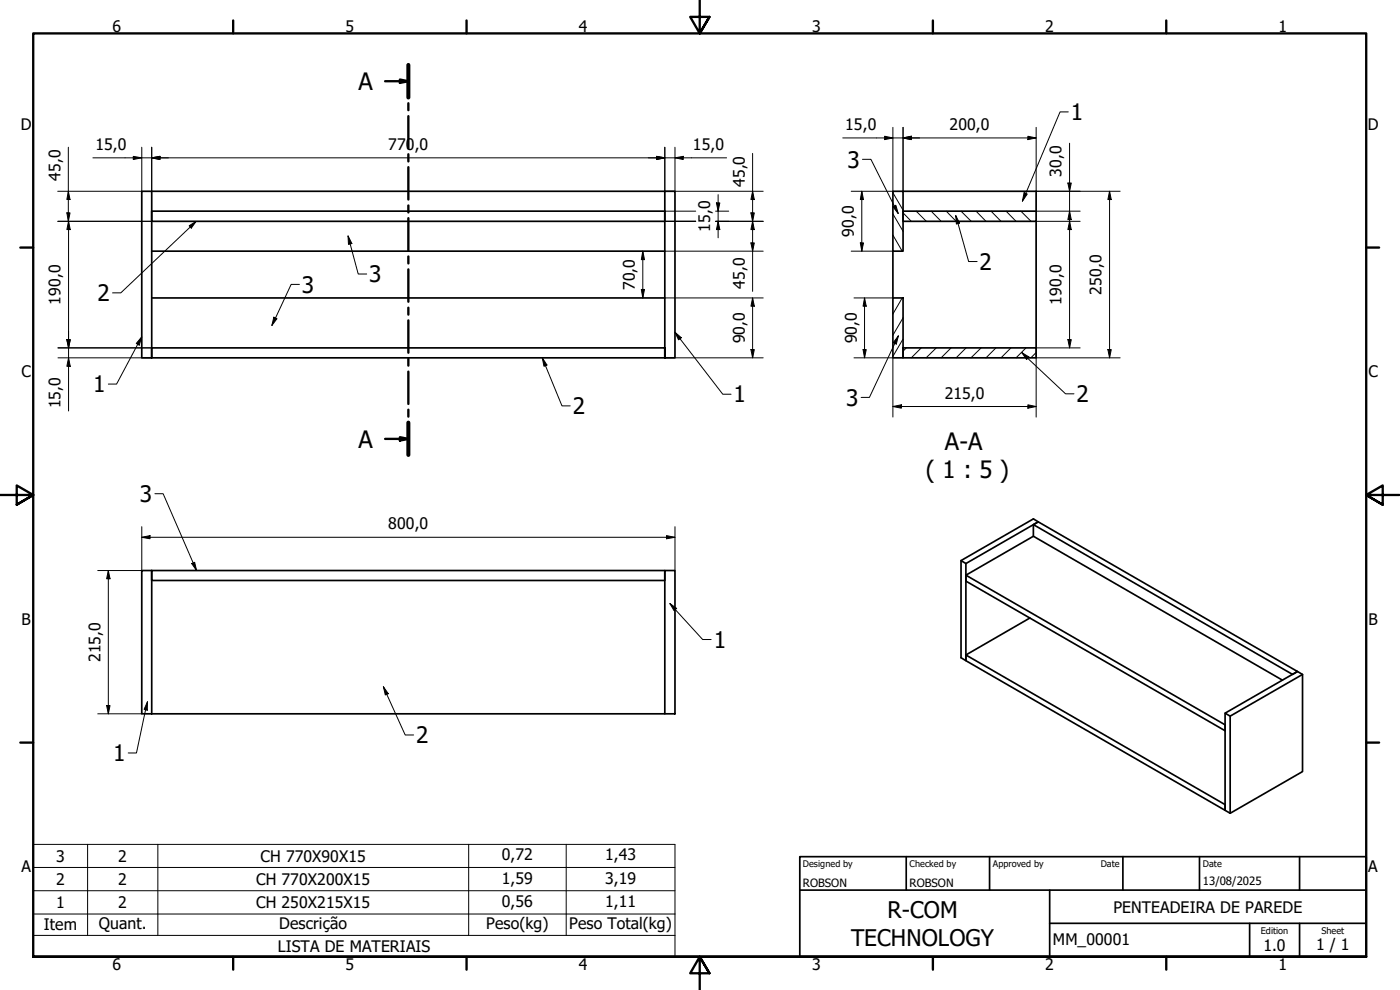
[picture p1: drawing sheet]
<svg xmlns="http://www.w3.org/2000/svg" width="420mm" height="297mm" viewBox="0 0 420 297" stroke-linecap="round" stroke-linejoin="round" font-family="sans-serif">
<!-- layer: Hatch (ISO) -->
<g fill="none" stroke="#000" stroke-width=".3">
<path d="M268 57.8l3 5.2M268 70.5l2.8 4.9M268 64.2l3 5.2M271 63.9l2.5 2.5M275 63.4l3 3M279.5 63.4l2.9 3M284 63.4l3 3M288.4 63.4l3.1 3M292.9 63.4l3 3M297.4 63.4l3 3M301.9 63.4l3 3M306.4 63.4l3 3"/>
<path d="M310.9 63.4l.1 .1M270.8 89.4l-2.8 4.8M271 95.4l-3 5.2M271 101.7l-3 5.2M272 104.4l-1 1M276.5 104.4l-3 3M281 104.4l-3.1 3M285.4 104.4l-3 3M289.9 104.4l-2.9 3M294.4 104.4l-3 3M298.9 104.4l-3 3M303.4 104.4l-3 3"/>
<path d="M307.9 104.4l-3 3M311 105.8l-1.6 1.6"/>
</g>
<!-- layer: Visible (ISO) -->
<g fill="none" stroke="#000" stroke-width=".51">
<path d="M42.5 57.4h3v50h-3zM45.5 57.4h154M268 57.4h3v18h-3zM271 57.4h40v6M45.5 63.4h154v3h-154zM45.5 75.4h154M268 75.4v14M271 63.4h40v3h-40zM311 66.4v38M45.5 89.4h154M268 89.4h3v18h-3zM45.5 104.4h154v3v-50h3.1v50h-157.1z"/>
<path d="M271 104.4h40v3h-40zM310.1 157.4l1.5-.8 77.8 44.9-1.5 .9zM310.1 157.4v3.5M311.6 156.6l-1.5-.9-21.7 12.5v29.1l1.5 .9v-29.1M311.6 156.6l-21.7 12.5-1.5-.9M42.5 171.2h3v43h-3zM45.5 171.2h154v3h-154zM199.5 171.2h3.1v43h-3.1zM310.1 160.9l-20.2 11.7v1.8l77.8 44.9v-1.8l-77.8-44.9M310.1 160.9l74.8 43.2M309.1 185.4l-19.2 11.1v1.7l77.8 44.9v-1.7l-77.8-44.9M45.5 214.2h154"/>
<path d="M367.7 214v29.1l1.5 .9M369.2 214.9l-1.5-.9 21.7-12.5 1.5 .9v29.1l-21.7 12.5M390.9 202.4l-21.7 12.5v29.1"/>
</g>
<!-- layer: Section Line (ISO) -->
<g fill="none" stroke="#000" stroke-width=".7">
<path d="M122.6 19.5v9.8M115.6 24.4h7M120 23.9l2.6 .5-2.6 .5zM122.6 31v2.1M122.6 34.8v9.8M122.6 46.3v2.1M122.6 50.2v9.7M122.6 61.6v2.1M122.6 65.5v9.7M122.6 76.9v2.1M122.6 80.8v9.7M122.6 92.3v2.1"/>
<path d="M122.6 96.1v9.7M122.6 107.6v2.1M122.6 111.5v9.7M115.6 131.7h7M120 131.2l2.6 .5-2.6 .5zM122.6 122.9v2.1M122.6 126.8v9.7"/>
</g>
<path d="M122.6 19.5v9.8M122.6 126.8v9.7" fill="none" stroke="#000" stroke-width="1.2"/>
<path d="M120 23.9l2.6 .5-2.6 .5zM120 131.2l2.6 .5-2.6 .5z" fill="#000"/>
<!-- layer: Border (ISO) -->
<g fill="none" stroke="#000" stroke-width=".7">
<path d="M70 6.1v3.9M140 6.1v3.9M210 0v10l-2.9-4.9h5.8l-2.9 4.9 2.9-4.9M280 6.1v3.9M350 6.1v3.9M6.1 74.3h3.9M410 74.3h3.9M0 148.5h10l-5-2.8v5.7l5-2.9-5 2.9M420 148.5h-10l5-2.8v5.7l-5-2.9 5 2.9M6.1 222.8h3.9M410 222.8h3.9M10 287.1v-277.1h400v277.1h-400h400"/>
<path d="M70 287.1v3.8M140 287.1v3.8M212.9 292l-2.9-4.9 2.9 4.9h-5.8l2.9-4.9v9.9M280 287.1v3.8M350 287.1v3.8"/>
</g>
<!-- layer: Title (ISO) -->
<path d="M240 257h170v30.1h-170zM272 257v10.1M297 257v10.1M337 257v10.1M360 257v10.1M390 257v10.1M240 267.1h170M315 277h95M315 267.1v20M375 277v10.1M390 277v10.1" fill="none" stroke="#000" stroke-width=".51"/>
<!-- layer: Dimension (ISO) -->
<g fill="none" stroke="#000" stroke-width=".3">
<path d="M268 38.2v19.2h-12.5M271 38.2v19.2M311 38.2v19.2h25.2M20.5 57.4l.5 2.5h-.9zM20.5 44.2v22.2M27.9 47.4h190.2M40 46.9l2.5 .5-2.5 .5zM42.5 44.2v13.2h-25.2M45.5 47.4l2.5-.5v1zM45.5 44.2v13.2M197 46.9l2.5 .5-2.5 .5zM199.5 44.2v13.2h29.5"/>
<path d="M202.6 47.4l2.4-.5v1zM202.6 44.2v13.2M215.5 58.4v13M225.9 57.4l.5 2.5h-1zM225.9 46v41.4M252.9 41.4h58.1M258.6 57.4l.5 2.5h-.9zM258.6 57.4v18M265.5 40.9l2.5 .5-2.5 .5zM271 41.4l2.5-.5v1zM308.5 40.9l2.5 .5-2.5 .5zM320.5 54.9h1l-.5 2.5z"/>
<path d="M321 43v61.4M333 57.4l.5 2.5h-1zM333 57.4v50M17.3 66.4h28.2M20.1 63.9h.9l-.5 2.5zM20.6 66.4l.5 2.5h-1zM20.6 66.4v56.9M192.9 75.4l.5 2.5h-.9zM192.9 75.4v14M199.5 66.4h9.3M199.5 75.4h29.5M199.5 63.4h9.3"/>
<path d="M214.8 66.4h14.2M214.8 63.4h3.9M215 60.9h1l-.5 2.5zM215.5 66.4l.5 2.5h-1zM225.4 72.9h1l-.5 2.5zM225.4 63.9h1l-.5 2.5zM225.9 66.4l.5 2.5h-1zM255.5 75.4h12.5M258.2 72.9h.9l-.5 2.5zM311 66.4h13.2M311 63.4h13.2M321 63.4l.5 2.5h-1z"/>
<path d="M321 66.4l.5 2.5h-1zM192.5 86.9h.9l-.5 2.5zM199.5 89.4h29.5M225.9 89.4l.5 2.5h-1zM225.9 89.4v18M256.3 89.4h11.7M259.5 89.4l.5 2.5h-1zM259.5 89.4v18M17.4 104.4h28.1M17.4 107.4h28.1M20.1 101.9h1l-.5 2.5zM20.6 107.4l.5 2.5h-1z"/>
<path d="M199.5 107.4h29.5M225.4 104.9h1l-.5 2.5zM256.3 107.4h11.7v17.7M259 104.9h1l-.5 2.5zM311 107.4h25.2M320.5 101.9h1l-.5 2.5zM324.2 104.4h-13.2v20.7M332.5 104.9h1l-.5 2.5zM268 122l2.5-.5v1zM268 122h43M308.5 121.5l2.5 .5-2.5 .5zM42.5 158v13.2h-13.2"/>
<path d="M202.6 158v13.2M32.5 171.2l.5 2.5h-1zM32.5 171.2v43M42.5 161.2l2.5-.5v1zM42.5 161.2h160.1M200 160.7l2.6 .5-2.6 .5zM29.3 214.2h13.2M32 211.7h1l-.5 2.5z"/>
</g>
<g fill="#000">
<path d="M20.5 57.4l.5 2.5h-.9zM40 46.9l2.5 .5-2.5 .5zM45.5 47.4l2.5-.5v1zM197 46.9l2.5 .5-2.5 .5zM202.6 47.4l2.4-.5v1zM225.9 57.4l.5 2.5h-1zM258.6 57.4l.5 2.5h-.9zM265.5 40.9l2.5 .5-2.5 .5zM271 41.4l2.5-.5v1zM308.5 40.9l2.5 .5-2.5 .5zM320.5 54.9h1l-.5 2.5zM333 57.4l.5 2.5h-1z"/>
<path d="M20.1 63.9h.9l-.5 2.5zM20.6 66.4l.5 2.5h-1zM192.9 75.4l.5 2.5h-.9zM215 60.9h1l-.5 2.5zM215.5 66.4l.5 2.5h-1zM225.4 72.9h1l-.5 2.5zM225.4 63.9h1l-.5 2.5zM225.9 66.4l.5 2.5h-1zM258.2 72.9h.9l-.5 2.5zM321 63.4l.5 2.5h-1zM321 66.4l.5 2.5h-1zM192.5 86.9h.9l-.5 2.5z"/>
<path d="M225.9 89.4l.5 2.5h-1zM259.5 89.4l.5 2.5h-1zM20.1 101.9h1l-.5 2.5zM20.6 107.4l.5 2.5h-1zM225.4 104.9h1l-.5 2.5zM259 104.9h1l-.5 2.5zM320.5 101.9h1l-.5 2.5zM332.5 104.9h1l-.5 2.5zM268 122l2.5-.5v1zM308.5 121.5l2.5 .5-2.5 .5zM32.5 171.2l.5 2.5h-1zM42.5 161.2l2.5-.5v1z"/>
<path d="M200 160.7l2.6 .5-2.6 .5zM32 211.7h1l-.5 2.5z"/>
</g>
<!-- layer: Symbol (ISO) -->
<g fill="none" stroke="#000" stroke-width=".3">
<path d="M320.6 33.6h-2.5l-11.3 26.8M258.8 47.8h2.6l8.2 16.3M307.3 57.8l1 .4-1.5 2.2zM56.8 67.7l2.1-1.3-1.5 2zM58.9 66.4l-22.6 21.5h-2.5M104.5 70.8l1.1 2.3-1 .2zM104.5 70.8l3 11.4h2.5M268 62l.9-.4 .7 2.5zM286.8 64.7l1.2 2.2-1 .3zM286.8 64.7l3.9 13.8h2.5M82.2 95.2l.9 .4-1.5 2zM89.9 85.3h-2.5l-5.8 12.3"/>
<path d="M202.6 99.7l1.9 1.6-.9 .7zM202.6 99.7l14.3 18.6h2.5M42.5 101.1l-.7 2.5-.9-.6zM42.5 101.1l-7.5 14.1h-2.5M162.8 107.4l1.3 2.1-.8 .4zM162.8 107.4l5.9 14.4h2.4M269.6 100.8l-.6 2.4-.9-.4zM269.6 100.8l-8.7 18.4h-2.5M306.6 105.8l2.2 1.3-.7 .8zM306.6 105.8l13.2 12.4h2.5M46.5 148.1h2.5l10 23.1M57.5 169.1l.9-.4 .6 2.5z"/>
<path d="M201 181.1l2.1 1.4-.8 .7zM201 181.1l9.9 10.8h2.5M44.3 210.6l-.1 2.5-1-.3zM44.3 210.6l-3.3 15.3h-2.5M115.1 206l1.4 2.1-.9 .4zM115.1 206l6.5 14.5h2.5M26.3 253.4v27.3M47.4 253.4v27.3M140.7 253.4v27.3M169.9 253.4v27.3M10 274.2v6.5h192.6M10 260.3h192.6"/>
<path d="M10 267.3h192.6M202.6 274.2h-192.6v-20.8h192.6v27.3M10 280.7v6.4h192.6v-6.4"/>
</g>
<g fill="#000">
<path d="M307.3 57.8l1 .4-1.5 2.2zM56.8 67.7l2.1-1.3-1.5 2zM104.5 70.8l1.1 2.3-1 .2zM268 62l.9-.4 .7 2.5zM286.8 64.7l1.2 2.2-1 .3zM82.2 95.2l.9 .4-1.5 2zM42.5 101.1l-.7 2.5-.9-.6zM162.8 107.4l1.3 2.1-.8 .4zM202.6 99.7l1.9 1.6-.9 .7zM269.6 100.8l-.6 2.4-.9-.4zM306.6 105.8l2.2 1.3-.7 .8zM57.5 169.1l.9-.4 .6 2.5z"/>
<path d="M201 181.1l2.1 1.4-.8 .7zM44.3 210.6l-.1 2.5-1-.3zM115.1 206l1.4 2.1-.9 .4z"/>
</g>
<g font-size="7.2">
<text x="107.6" y="27">A</text>
<text x="107.6" y="134.3">A</text>
<text x="283.6" y="134.9">A-A</text>
<text x="277.9" y="143.6">( 1 : 5 )</text>
</g>
<g font-size="6.9">
<text x="214.2" y="194.4">1</text>
<text x="266.3" y="275.6">R-COM</text>
<text x="255.4" y="283.8">TECHNOLOGY</text>
</g>
<g font-size="6.8">
<text x="321.4" y="36.1">1</text>
<text x="254.4" y="50.3">3</text>
<text x="294" y="81">2</text>
<text x="90.6" y="87.8">3</text>
<text x="110.8" y="84.7">3</text>
<text x="29.3" y="90.4">2</text>
<text x="28" y="117.7">1</text>
<text x="171.9" y="124.3">2</text>
<text x="220.2" y="120.8">1</text>
<text x="253.9" y="121.7">3</text>
<text x="323.1" y="120.7">2</text>
<text x="42" y="150.6">3</text>
<text x="124.9" y="223.1">2</text>
<text x="34" y="228.4">1</text>
</g>
<g font-size="4.8">
<text x="33.7" y="9.6">6</text>
<text x="103.7" y="9.6">5</text>
<text x="173.7" y="9.6">4</text>
<text x="243.7" y="9.6">3</text>
<text x="313.7" y="9.6">2</text>
<text x="383.7" y="9.6">1</text>
<text x="6.2" y="38.9">D</text>
<text x="253.7" y="39">15,0</text>
<text x="285" y="39">200,0</text>
<text x="410.5" y="38.9">D</text>
<text x="28.6" y="45">15,0</text>
<text x="116.5" y="45">770,0</text>
<text x="208" y="45">15,0</text>
<text x="318.6" y="53.1" transform="rotate(-90 318.6 53.1)">30,0</text>
<text x="18.2" y="54.3" transform="rotate(-90 18.2 54.3)">45,0</text>
<text x="223.5" y="56.1" transform="rotate(-90 223.5 56.1)">45,0</text>
<text x="213.2" y="69.6" transform="rotate(-90 213.2 69.6)">15,0</text>
<text x="256.3" y="71" transform="rotate(-90 256.3 71)">90,0</text>
<text x="190.6" y="87" transform="rotate(-90 190.6 87)">70,0</text>
<text x="223.5" y="86.7" transform="rotate(-90 223.5 86.7)">45,0</text>
<text x="330.6" y="88.4" transform="rotate(-90 330.6 88.4)">250,0</text>
<text x="18.2" y="91.4" transform="rotate(-90 18.2 91.4)">190,0</text>
<text x="318.6" y="91.4" transform="rotate(-90 318.6 91.4)">190,0</text>
<text x="223.5" y="103" transform="rotate(-90 223.5 103)">90,0</text>
<text x="257.1" y="103" transform="rotate(-90 257.1 103)">90,0</text>
<text x="6.4" y="113.1">C</text>
<text x="410.7" y="113.1">C</text>
<text x="283.5" y="119.6">215,0</text>
<text x="18.2" y="122.5" transform="rotate(-90 18.2 122.5)">15,0</text>
<text x="116.5" y="158.8">800,0</text>
<text x="6.4" y="187.4">B</text>
<text x="410.7" y="187.4">B</text>
<text x="30.2" y="198.7" transform="rotate(-90 30.2 198.7)">215,0</text>
<text x="6.4" y="261.7">A</text>
<text x="16.8" y="258.6">3</text>
<text x="35.5" y="258.6">2</text>
<text x="78.2" y="258.6">CH 770X90X15</text>
<text x="150.6" y="258.2">0,72</text>
<text x="181.6" y="258.2">1,43</text>
<text x="410.7" y="261.7">A</text>
<text x="16.8" y="265.5">2</text>
<text x="35.5" y="265.5">2</text>
<text x="76.9" y="265.5">CH 770X200X15</text>
<text x="150.6" y="265.1">1,59</text>
<text x="181.6" y="265.2">3,19</text>
<text x="16.8" y="272.5">1</text>
<text x="35.5" y="272.5">2</text>
<text x="76.9" y="272.5">CH 250X215X15</text>
<text x="150.6" y="272.1">0,56</text>
<text x="181.6" y="272.1">1,11</text>
<text x="334.1" y="273.8">PENTEADEIRA DE PAREDE</text>
<text x="13.1" y="279.1">Item</text>
<text x="29.7" y="278.8">Quant.</text>
<text x="83.8" y="278.9">Descrição</text>
<text x="145.9" y="278.8">Peso(kg)</text>
<text x="170.8" y="278.8">Peso Total(kg)</text>
<text x="83.4" y="285.6">LISTA DE MATERIAIS</text>
<text x="316" y="283.4">MM_00001</text>
<text x="379.2" y="285.3">1.0</text>
<text x="395" y="285">1 / 1</text>
<text x="33.7" y="290.9">6</text>
<text x="103.7" y="290.9">5</text>
<text x="173.7" y="290.9">4</text>
<text x="243.7" y="290.9">3</text>
<text x="313.7" y="290.9">2</text>
<text x="383.7" y="290.9">1</text>
</g>
<g font-size="3.4">
<text x="241" y="266">ROBSON</text>
<text x="273" y="266">ROBSON</text>
<text x="361" y="265.5">13/08/2025</text>
</g>
<g font-size="2.7">
<text x="241" y="260.1">Designed by</text>
<text x="273" y="260.1">Checked by</text>
<text x="298" y="260.1">Approved by</text>
<text x="330.3" y="260">Date</text>
<text x="361" y="260">Date</text>
<text x="378.4" y="280.1">Edition</text>
<text x="396.6" y="280.1">Sheet</text>
</g>
</svg>
